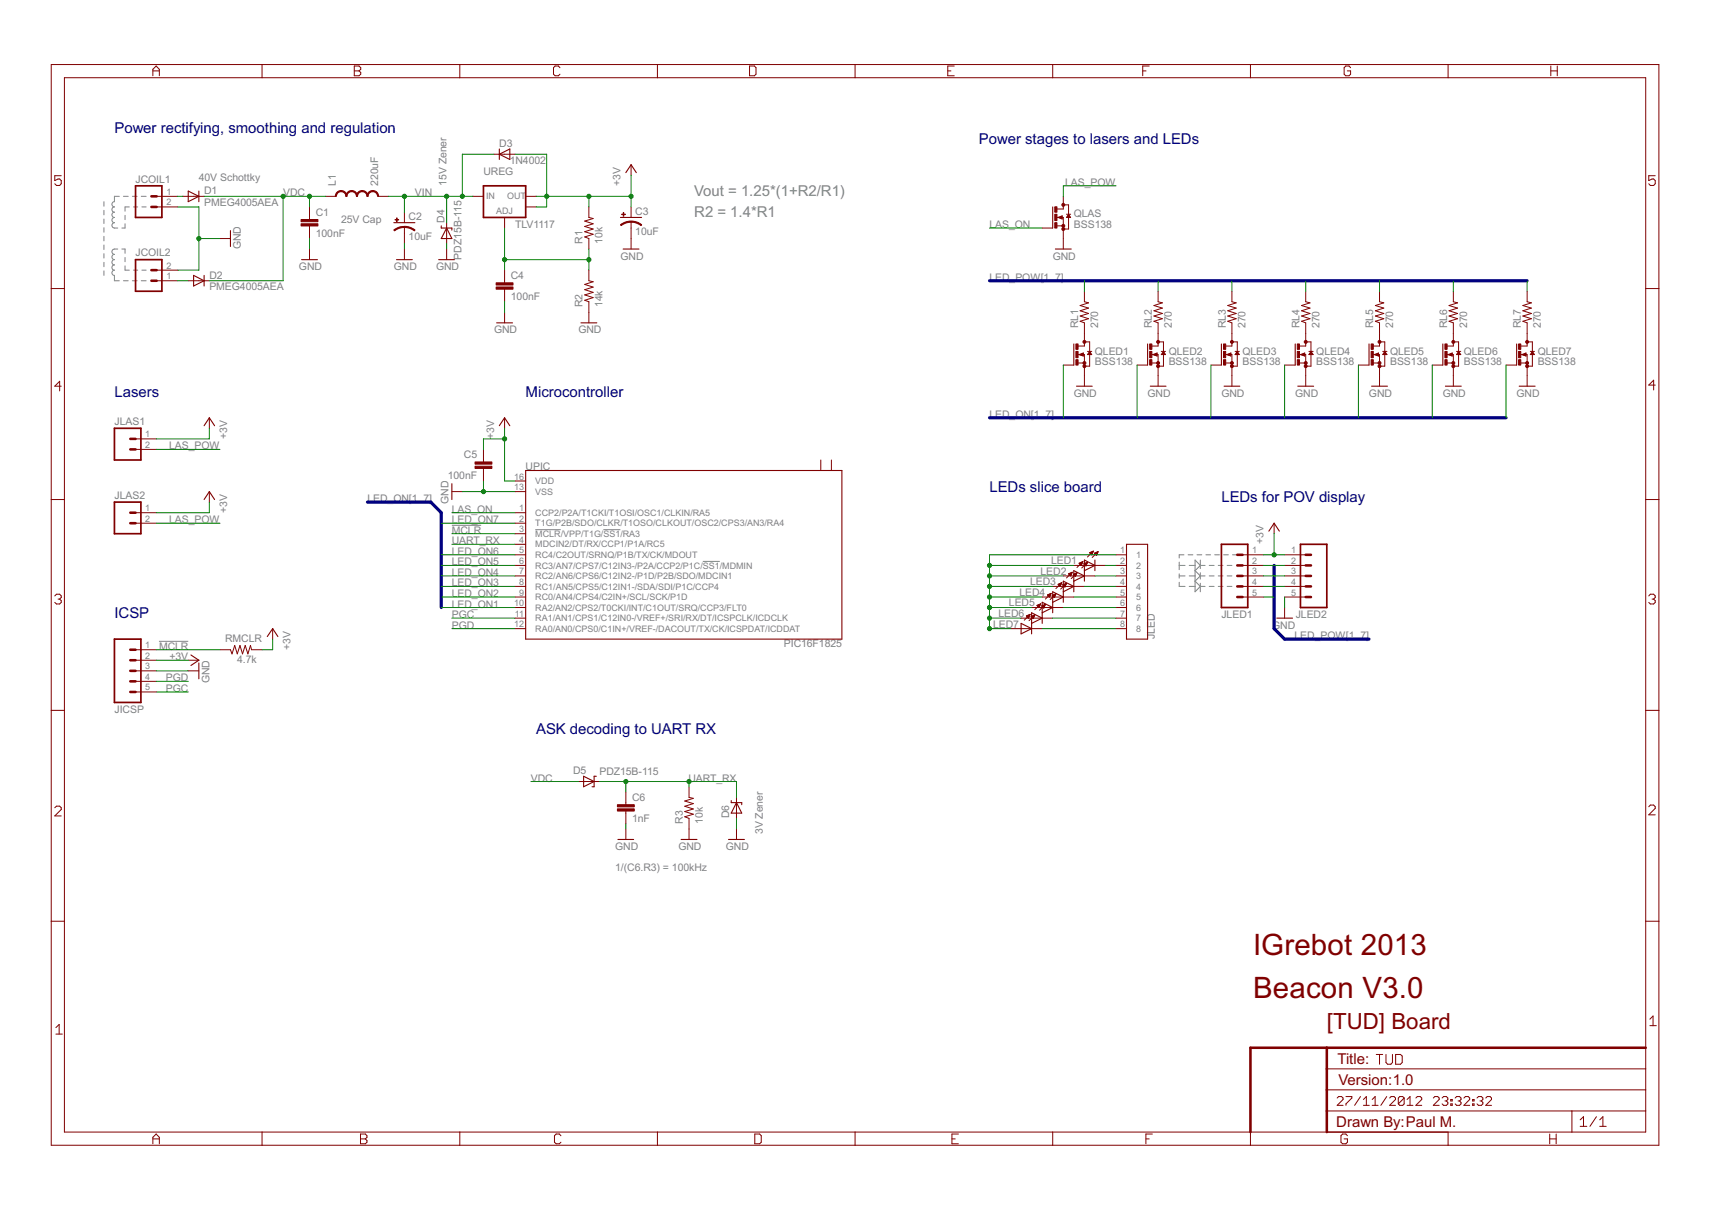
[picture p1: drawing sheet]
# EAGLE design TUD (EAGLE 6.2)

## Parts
C1  100nF  CAP0603-CAP  [0603-CAP]
C2  10uF  CAP_POL3528  [EIA3528]
C3  10uF  CAP_POL3528  [EIA3528]
C4  100nF  CAP0603-CAP  [0603-CAP]
C5  100nF  CAP0603-CAP  [0603-CAP]
C6  1nF  CAP0603-CAP  [0603-CAP]
D1  PMEG4005AEA  DIODESOD  [SOD-323]
D2  PMEG4005AEA  DIODESOD  [SOD-323]
D3  1N4002  DIODESOD  [SOD-323]
D4  PDZ15B-115  DIODE-ZENER-BZT52  [SOD-323]
D5  PDZ15B-115  DIODE-ZENER-BZT52  [SOD-323]
D6  DIODE-ZENER-BZT52  [SOD-323]
JCOIL1  M02LOCK  [1X02_LOCK]
JCOIL2  M02LOCK  [1X02_LOCK]
JICSP  M051.27MM  [1X05-1.27MM]
JLAS1  M02LOCK  [1X02_LOCK]
JLAS2  M02LOCK  [1X02_LOCK]
JLED  CON8_SMD-1  [CON8-SMD-1]
JLED1  M051.27MM  [1X05-1.27MM]
JLED2  M051.27MM  [1X05-1.27MM]
L1  220uF  MCSDC0503-221KU  [L-5X5]
LED1  LED0603  [LED-0603]
LED2  LED0603  [LED-0603]
LED3  LED0603  [LED-0603]
LED4  LED0603  [LED-0603]
LED5  LED0603  [LED-0603]
LED6  LED0603  [LED-0603]
LED7  LED0603  [LED-0603]
QLAS  BSS138  BSS123  [SOT23]
QLED1  BSS138  BSS123  [SOT23]
QLED2  BSS138  BSS123  [SOT23]
QLED3  BSS138  BSS123  [SOT23]
QLED4  BSS138  BSS123  [SOT23]
QLED5  BSS138  BSS123  [SOT23]
QLED6  BSS138  BSS123  [SOT23]
QLED7  BSS138  BSS123  [SOT23]
R1  10k  RESISTOR0603-RES  [0603-RES]
R2  14k  RESISTOR0603-RES  [0603-RES]
R3  10k  RESISTOR0603-RES  [0603-RES]
RL1  270  RESISTOR0603-RES  [0603-RES]
RL2  270  RESISTOR0603-RES  [0603-RES]
RL3  270  RESISTOR0603-RES  [0603-RES]
RL4  270  RESISTOR0603-RES  [0603-RES]
RL5  270  RESISTOR0603-RES  [0603-RES]
RL6  270  RESISTOR0603-RES  [0603-RES]
RL7  270  RESISTOR0603-RES  [0603-RES]
RMCLR  4.7k  RESISTOR0603-RES  [0603-RES]
UPIC  PIC16F1825  [QFN16-0.65]
UREG  TLV1117  V_REG_LM1117SOT223  [SOT223]

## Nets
!MCLR!: JICSP.1 RMCLR.1 UPIC.3(!MCLR!/VPP/T1G/!SS1!/RA3)
+3V3: C3.A(+) C5.1 D3.2(A) JICSP.2 JLAS1.1 JLAS2.1 JLED1.1 JLED2.1 R1.2 RMCLR.2 UPIC.16(VDD) UREG.2(OUT) UREG.4(OUT) ; supply symbol labelled +3V
GND: C1.2 C2.C(-) C3.C(-) C4.2 C5.2 C6.2 D4.2(A) D6.2(A) JCOIL1.2 JCOIL2.2 JICSP.3 JLED2.5 QLAS.2(S) QLED1.2(S) QLED2.2(S) QLED3.2(S) QLED4.2(S) QLED5.2(S) QLED6.2(S) QLED7.2(S) R2.1 R3.1 UPIC.13(VSS)
LAS_ON: QLAS.1(G) UPIC.1(CCP2/P2A/T1CKI/T1OSI/OSC1/CLKIN/RA5)
LAS_POW: JLAS1.2 JLAS2.2 QLAS.3(D)
LED_ON1: QLED1.1(G) UPIC.10(RA2/AN2/CPS2/T0CKI/INT/C1OUT/SRQ/CCP3/FLT0)
LED_ON2: QLED2.1(G) UPIC.9(RC0/AN4/CPS4/C2IN+/SCL/SCK/P1D)
LED_ON3: QLED3.1(G) UPIC.8(RC1/AN5/CPS5/C12IN1-/SDA/SDI/P1C/CCP4)
LED_ON4: QLED4.1(G) UPIC.7(RC2/AN6/CPS6/C12IN2-/P1D/P2B/SDO/MDCIN1)
LED_ON5: QLED5.1(G) UPIC.6(RC3/AN7/CPS7/C12IN3-/P2A/CCP2/P1C/!SS1!/MDMIN)
LED_ON6: QLED6.1(G) UPIC.5(RC4/C2OUT/SRNQ/P1B/TX/CK/MDOUT)
LED_ON7: QLED7.1(G) UPIC.2(T1G/P2B/SDO/CLKR/T1OSO/CLKOUT/OSC2/CPS3/AN3/RA4)
LED_POW1: JLED1.2 RL1.2
LED_POW2: JLED1.3 RL2.2
LED_POW3: JLED1.4 RL3.2
LED_POW4: JLED1.5 RL4.2
LED_POW5: JLED2.2 RL5.2
LED_POW6: JLED2.3 RL6.2
LED_POW7: JLED2.4 RL7.2
N$1: JLED.2 LED1.C
N$2: D1.2(A) JCOIL1.1
N$3: D2.2(A) JCOIL2.1
N$4: JLED.3 LED2.C
N$5: QLED1.3(D) RL1.1
N$6: C4.1 R1.1 R2.2 UREG.1(ADJ)
N$7: QLED2.3(D) RL2.1
N$8: QLED3.3(D) RL3.1
N$9: QLED4.3(D) RL4.1
N$10: QLED5.3(D) RL5.1
N$11: QLED6.3(D) RL6.1
N$12: QLED7.3(D) RL7.1
N$13: JLED.4 LED3.C
N$14: JLED.5 LED4.C
N$15: JLED.6 LED5.C
N$16: JLED.7 LED6.C
N$17: JLED.8 LED7.C
N$18: JLED.1 LED1.A LED2.A LED3.A LED4.A LED5.A LED6.A LED7.A
PGC: JICSP.5 UPIC.11(RA1/AN1/CPS1/C12IN0-/VREF+/SRI/RX/DT/ICSPCLK/ICDCLK)
PGD: JICSP.4 UPIC.12(RA0/AN0/CPS0/C1IN+/VREF-/DACOUT/TX/CK/ICSPDAT/ICDDAT)
UART_RX: C6.1 D5.1(C) D6.1(C) R3.2 UPIC.4(MDCIN2/DT/RX/CCP1/P1A/RC5)
VDC: C1.1 D1.1(C) D2.1(C) D5.2(A) L1.1
VIN: C2.A(+) D3.1(C) D4.1(C) L1.2 UREG.3(IN)
Unconnected: UPIC.14(NC1) UPIC.15(NC2)

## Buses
LED_ON[1..7]
LED_POW[1..7]

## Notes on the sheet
- Power rectifying, smoothing and regulation
- Power stages to lasers and LEDs
- 40V Schottky
- 15V Zener
- Vout = 1.25*(1+R2/R1)
- R2 = 1.4*R1
- 25V Cap
- Lasers | Microcontroller
- LEDs slice board
- LEDs for POV display
- ICSP
- ASK decoding to UART RX
- 3V Zener
- 1/(C6.R3) = 100kHz
- IGrebot 2013
- Beacon V3.0
- [TUD] Board
- 1.0
- Paul M.

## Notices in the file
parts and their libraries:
SparkFun-Aesthetics: Licensing: CC v3.0 Share-Alike You are welcome to use this library for commercial purposes.
